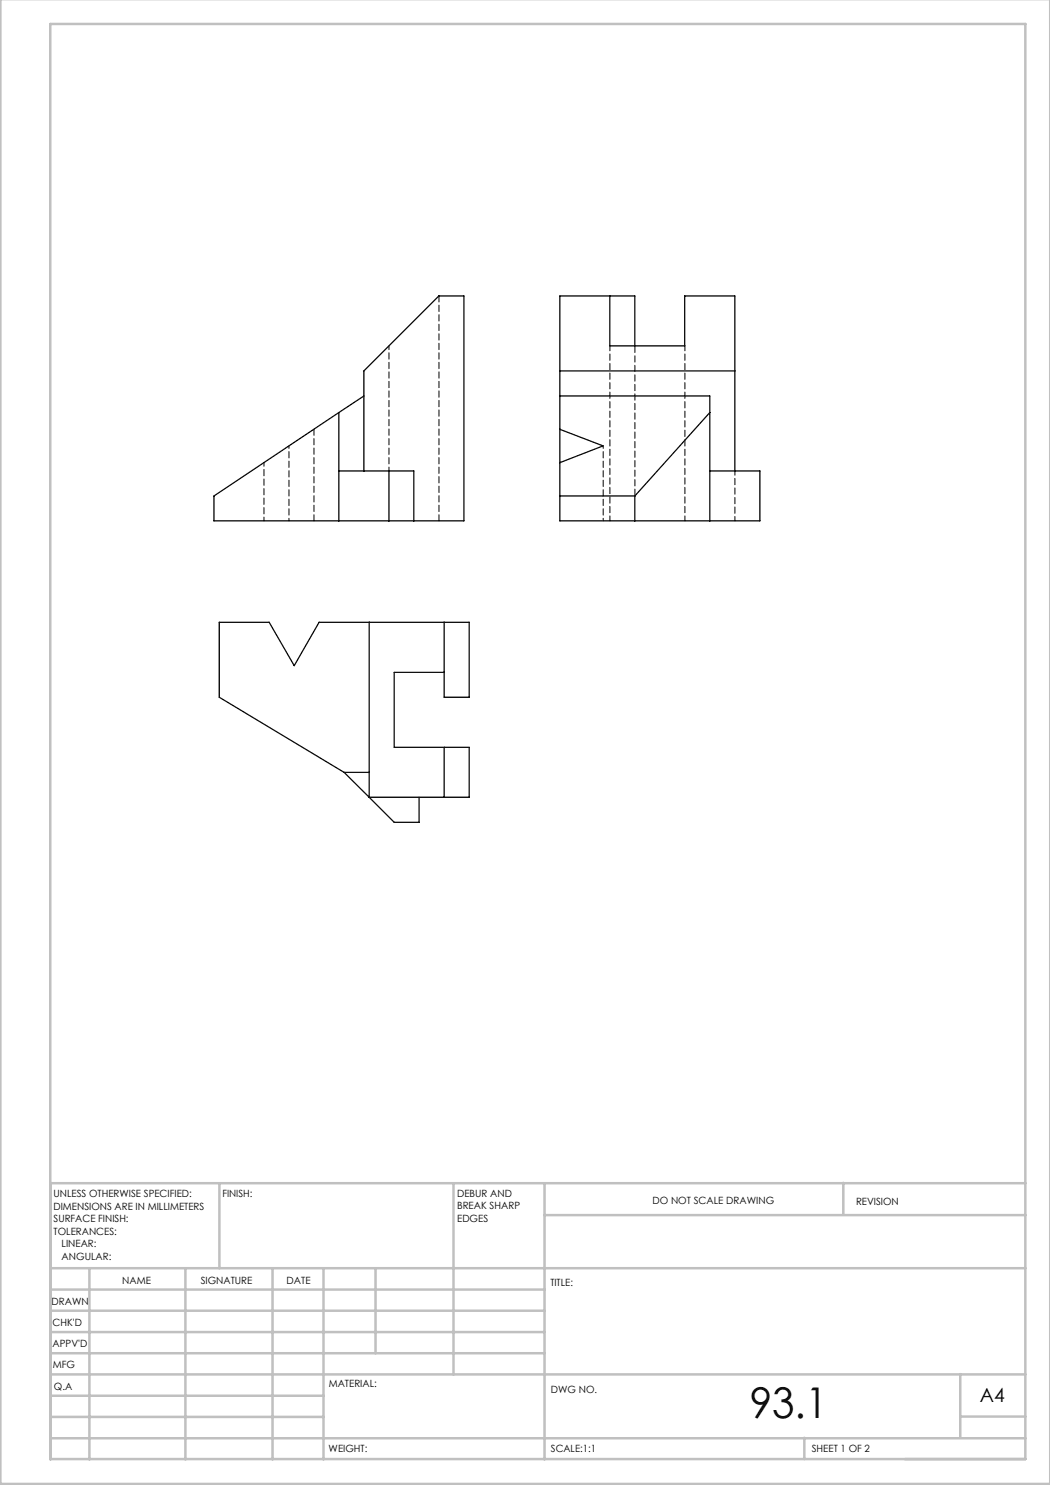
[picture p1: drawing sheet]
<svg xmlns="http://www.w3.org/2000/svg" width="210mm" height="297mm" viewBox="0 0 210 297" stroke-linecap="round" stroke-linejoin="round" font-family="sans-serif">
<g fill="none" stroke="#c0c0c0" stroke-width=".5">
<path d="M.1 -.1v296.9h209.9v-296.9M10.1 4.8h195v287h-195zM43.9 236.6v17M90.7 236.6v38.3M108.9 236.6v55.3M168.7 236.6v6.3M205.1 236.6h-195v55.3M10.1 253.6h195M10.1 257.9h98.8M17.9 253.6v38.3M37.1 253.6v38.3M54.5 253.6v38.3"/>
<path d="M64.7 253.6v38.3M75.1 253.6v17M108.9 243h96.2M10.1 270.6h98.8M10.1 266.4h98.8M10.1 262.1h98.8M10.1 279.1h54.6M10.1 274.9h195M192.1 274.8v12.7M10.1 287.7h195M10.1 283.4h54.6M160.9 287.5v4.3"/>
<path d="M192.1 283.3h13"/>
</g>
<g fill="none" stroke="#000" stroke-width=".25">
<path d="M122 59.2v10h14.9v-10h10.1v35M72.8 79.2l-5 3.3M112 79.2h30v25M112 74.2h35M127 69.2v-10h-15v45h40v-10h-10M67.8 82.5l-25 16.7v5h50v-45h-5l-15 15v20M67.8 94.2h15v10M67.8 82.5v21.7M77.8 94.2v10M112 99.2h15M112 85.9l8.6 3.3-8.6 3.3M127 99.2v5"/>
<path d="M142 82.5l-15 16.7M73.8 124.5v35M88.8 124.5v14.9h5v-14.9h-30l-5 8.6-5-8.6h-9.9v14.9l24.9 15.1M88.8 134.5h-10v15h15v10h-20M68.8 154.5h5M68.8 154.5l5 5M73.8 159.5l5 5h5v-5M88.8 149.5v10"/>
</g>
<path d="M57.8 104.2v-15M120.6 104.2v-15" fill="none" stroke="#000" stroke-width=".2" stroke-dasharray="1.3 .6" stroke-dashoffset=".8"/>
<path d="M122 69.2v35M137 104.2v-35" fill="none" stroke="#000" stroke-width=".2" stroke-dasharray="1.3 .6" stroke-dashoffset=".3"/>
<path d="M147 104.2v-10" fill="none" stroke="#000" stroke-width=".2" stroke-dasharray="1.3 .6" stroke-dashoffset=".4"/>
<path d="M127 69.2v30" fill="none" stroke="#000" stroke-width=".2" stroke-dasharray="1.3 .6" stroke-dashoffset="-.1"/>
<path d="M77.8 94.2v-25M52.8 104.2v-11.7" fill="none" stroke="#000" stroke-width=".2" stroke-dasharray="1.3 .6" stroke-dashoffset=".5"/>
<path d="M87.8 59.2v45M62.8 104.2v-18.4" fill="none" stroke="#000" stroke-width=".2" stroke-dasharray="1.3 .6"/>
<text font-size="8.5" x="149.9" y="283.5">93.1</text>
<text font-size="3.9" x="196" y="280.4">A4</text>
<g font-size="2">
<text x="10.7" y="239.5">UNLESS OTHERWISE SPECIFIED:</text>
<text x="44.5" y="239.5">FINISH:</text>
<text x="91.4" y="239.4">DEBUR AND</text>
<text x="10.7" y="242">DIMENSIONS ARE IN MILLIMETERS</text>
<text x="10.7" y="244.5">SURFACE FINISH:</text>
<text x="91.4" y="241.9">BREAK SHARP</text>
<text x="91.4" y="244.4">EDGES</text>
<text x="130.5" y="240.8">DO NOT SCALE DRAWING</text>
<text x="171.2" y="241">REVISION</text>
<text x="10.7" y="247">TOLERANCES:</text>
<text x="12.3" y="249.5">LINEAR:</text>
<text x="12.3" y="252">ANGULAR:</text>
<text x="24.4" y="256.9">NAME</text>
<text x="40.1" y="256.8">SIGNATURE</text>
<text x="57.3" y="256.8">DATE</text>
<text x="110.1" y="257.1">TITLE:</text>
<text x="10.3" y="260.9">DRAWN</text>
<text x="10.5" y="269.3">APPV'D</text>
<text x="10.5" y="265.2">CHK'D</text>
<text x="10.6" y="273.6">MFG</text>
<text x="10.8" y="278">Q.A</text>
<text x="65.8" y="277.4">MATERIAL:</text>
<text x="110.2" y="278.5">DWG NO.</text>
<text x="65.7" y="290.4">WEIGHT:</text>
<text x="110.2" y="290.5">SCALE:1:1</text>
<text x="162.4" y="290.4">SHEET 1 OF 2</text>
</g>
</svg>
